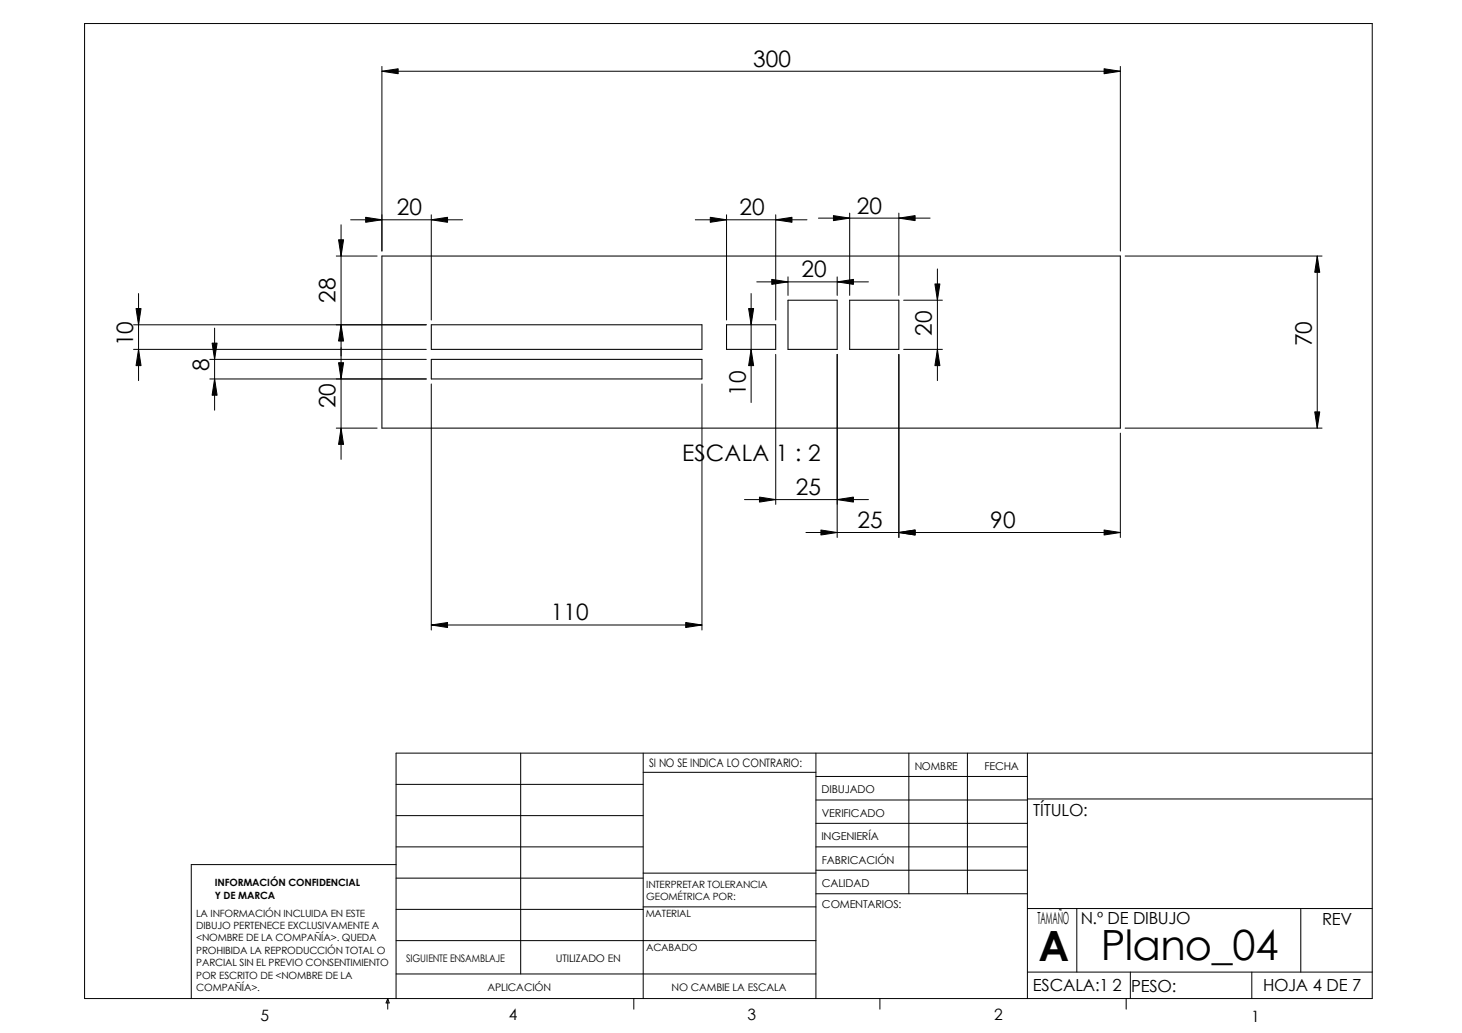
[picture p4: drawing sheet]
<svg xmlns="http://www.w3.org/2000/svg" width="297mm" height="210mm" viewBox="0 0 297 210" stroke-linecap="round" stroke-linejoin="round" font-family="sans-serif">
<g fill="none" stroke="#000" stroke-width=".2">
<path d="M17.2 4.8h261.6v198.1h-261.6zM77.6 14.5l3.3-.5v1zM77.6 13.5v37.5M77.6 14.5h150M224.3 14l3.3 .5-3.3 .5zM227.6 13.5v37.5M28.1 59.6v17.7M68.3 52h8.3M68.8 48.7h1l-.5 3.3zM69.3 45.7v47.6M71.2 44.7h22.8M74.3 44.2l3.3 .5-3.3 .5z"/>
<path d="M87.6 44.7l3.3-.5v1zM87.6 43.6v21.4M141.3 44.7h22.7M144.3 44.2l3.3 .5-3.3 .5zM147.6 43.6v21.4M152.6 59.6v22.2M153.8 57.3h22.6M156.8 56.8l3.3 .5-3.3 .5zM157.6 44.7l3.3-.5v1zM157.6 43.6v21.4M160.1 56.3v3.7M166.3 44.3h22.7"/>
<path d="M169.3 43.8l3.3 .5-3.3 .5zM170.1 57.3l3.3-.5v1zM170.1 56.3v3.7M172.6 43.3v16.7M182.6 44.3l3.3-.5v1zM182.6 43.3v16.7M189.9 57.7h1.1l-.5 3.3zM190.5 54.7v22.6M228.6 52h40M267.6 52l.5 3.3h-1zM267.6 52v35M27.1 71h59.5"/>
<path d="M27.1 66h59.5M27.6 62.7h1.1l-.6 3.3zM28.1 71l.6 3.3h-1.1zM42.6 73h44M42.6 77h44M43.1 69.7h1l-.5 3.3zM43.6 77l.5 3.3h-1zM43.6 66.7v16.7M68.8 73.7h1l-.5 3.3zM69.3 66l.5 3.3h-1zM87.6 78v50M142.6 78v50"/>
<path d="M152.1 62.7h1l-.5 3.3zM152.6 71l.5 3.3h-1zM157.6 72v30.5M170.1 72v37.2M182.6 72v37.2M183.6 71h7.9M183.6 61h7.9M190.5 71l.5 3.3h-1.1zM68.3 87h8.3M69.3 87l.5 3.3h-1zM227.6 88v21.2M228.6 87h40"/>
<path d="M267.1 83.7h1l-.5 3.3zM151.3 101.5h25.1M154.3 101l3.3 .5-3.3 .5zM163.7 108.2h63.9M166.8 107.7l3.3 .5-3.3 .5zM170.1 101.5l3.3-.5v1zM182.6 108.2l3.3-.5v1zM224.3 107.7l3.3 .5-3.3 .5zM87.6 127l3.3-.5v1zM87.6 127h55M139.3 126.5l3.3 .5-3.3 .5zM80.5 159.4h50.2"/>
<path d="M105.8 153v44.9M130.7 156.9h35.1M130.7 153v49.9M165.8 157.8h42.9M165.8 153v49.9M184.7 153v28.6M196.6 153v28.6M208.7 153v49.9M278.8 153h-198.3v49.9M80.5 175.7h-41.6v27.2M80.5 172.1h50.2M80.5 165.7h50.2"/>
<path d="M80.5 178.4h50.2M130.7 177.4h35.1M165.8 176.8h42.9M165.8 172.1h42.9M165.8 162.6h42.9M165.8 167.3h42.9M208.7 162.3h70.1M80.5 191.1h85.3M80.5 184.8h50.2M80.5 197.9h85.3M130.7 184.3h35.1M165.8 181.6h42.9"/>
<path d="M208.7 184.6h70.1M208.7 197.5h70.1M218.8 184.6v12.9M229.7 197.5v5.4M254.3 197.5v5.4M264.3 184.6v12.9M78.8 202.9v2.2M78.8 202.9l.3 .9h-.7zM128.8 202.9v2.2M178.8 202.9v2.2M228.8 202.9v2.2"/>
</g>
<path d="M77.6 52h150v35h-150zM87.6 66h55v5h-55zM87.6 73h55v4h-55zM147.6 66h10v5h-10zM160.1 61h10v10h-10zM172.6 61h10v10h-10z" fill="none" stroke="#000" stroke-width=".21"/>
<g fill="#000">
<path d="M77.6 14.5l3.3-.5v1zM224.3 14l3.3 .5-3.3 .5zM68.8 48.7h1l-.5 3.3zM74.3 44.2l3.3 .5-3.3 .5zM87.6 44.7l3.3-.5v1zM144.3 44.2l3.3 .5-3.3 .5zM157.6 44.7l3.3-.5v1zM156.8 56.8l3.3 .5-3.3 .5zM170.1 57.3l3.3-.5v1zM169.3 43.8l3.3 .5-3.3 .5zM182.6 44.3l3.3-.5v1zM267.6 52l.5 3.3h-1z"/>
<path d="M28.1 71l.6 3.3h-1.1zM27.6 62.7h1.1l-.6 3.3zM43.1 69.7h1l-.5 3.3zM43.6 77l.5 3.3h-1zM69.3 66l.5 3.3h-1zM68.8 73.7h1l-.5 3.3zM152.6 71l.5 3.3h-1zM152.1 62.7h1l-.5 3.3zM190.5 71l.5 3.3h-1.1zM189.9 57.7h1.1l-.5 3.3zM69.3 87l.5 3.3h-1zM267.1 83.7h1l-.5 3.3z"/>
<path d="M154.3 101l3.3 .5-3.3 .5zM166.8 107.7l3.3 .5-3.3 .5zM170.1 101.5l3.3-.5v1zM182.6 108.2l3.3-.5v1zM224.3 107.7l3.3 .5-3.3 .5zM87.6 127l3.3-.5v1zM139.3 126.5l3.3 .5-3.3 .5z"/>
</g>
<g font-size="8.5">
<text x="211" y="195.2">A</text>
<text x="223.7" y="195.1">Plano_04</text>
</g>
<g font-size="4.6">
<text x="153" y="13.5">300</text>
<text x="80.6" y="43.7">20</text>
<text x="150.2" y="43.7">20</text>
<text x="174.1" y="43.4">20</text>
<text x="162.9" y="56.3">20</text>
<text x="68.2" y="61.6" transform="rotate(-90 68.2 61.6)">28</text>
<text x="27" y="70.4" transform="rotate(-90 27 70.4)">10</text>
<text x="189.4" y="68.2" transform="rotate(-90 189.4 68.2)">20</text>
<text x="266.5" y="70.4" transform="rotate(-90 266.5 70.4)">70</text>
<text x="42.5" y="75.5" transform="rotate(-90 42.5 75.5)">8</text>
<text x="68.2" y="83" transform="rotate(-90 68.2 83)">20</text>
<text x="151.5" y="80.5" transform="rotate(-90 151.5 80.5)">10</text>
<text x="138.6" y="93.8">ESCALA 1 : 2</text>
<text x="161.7" y="100.6">25</text>
<text x="174.2" y="107.3">25</text>
<text x="201.2" y="107.3">90</text>
<text x="111.9" y="126.1">110</text>
</g>
<g font-size="3.4">
<text x="209.9" y="165.8">TÍTULO:</text>
<text x="210.8" y="187.8">TAMAÑO</text>
<text x="219.6" y="187.8">N.º DE DIBUJO</text>
<text x="268.6" y="188">REV</text>
<text x="209.8" y="201.4">ESCALA:1 2</text>
<text x="229.8" y="201.5">PESO:</text>
<text x="256.6" y="201.4">HOJA 4 DE 7</text>
</g>
<g font-size="3.2">
<text x="53" y="207.4">5</text>
<text x="103.4" y="207.3">4</text>
<text x="151.8" y="207.3">3</text>
<text x="202" y="207.3">2</text>
<text x="254.2" y="207.6">1</text>
</g>
<text font-size="2.4" x="131.9" y="155.9">SI NO SE INDICA LO CONTRARIO:</text>
<g font-size="2.2">
<text x="166.9" y="161.2">DIBUJADO</text>
<text x="185.9" y="156.4">NOMBRE</text>
<text x="200" y="156.4">FECHA</text>
<text x="167" y="166.1">VERIFICADO</text>
<text x="166.9" y="170.7">INGENIERÍA</text>
<text x="167" y="175.5">FABRICACIÓN</text>
<text x="167" y="180.2">CALIDAD</text>
<text x="167" y="184.4">COMENTARIOS:</text>
</g>
<g font-size="2.1">
<text x="82.5" y="195.5">SIGUIENTE ENSAMBLAJE</text>
<text x="112.9" y="195.5">UTILIZADO EN</text>
<text x="99.1" y="201.3">APLICACIÓN</text>
<text x="136.4" y="201.3">NO CAMBIE LA ESCALA</text>
</g>
<g font-size="2">
<text x="43.6" y="180">INFORMACIÓN CONFIDENCIAL</text>
<text x="43.6" y="182.6">Y DE MARCA</text>
<text x="131.3" y="180.3">INTERPRETAR TOLERANCIA</text>
<text x="131.3" y="182.8">GEOMÉTRICA POR:</text>
<text x="39.9" y="186.3">LA INFORMACIÓN INCLUIDA EN ESTE</text>
<text x="39.9" y="188.8">DIBUJO PERTENECE EXCLUSIVAMENTE A</text>
<text x="39.9" y="191.3">&lt;NOMBRE DE LA COMPAÑÍA&gt;. QUEDA</text>
<text x="131.2" y="186.4">MATERIAL</text>
<text x="39.9" y="193.8">PROHIBIDA LA REPRODUCCIÓN TOTAL O</text>
<text x="39.9" y="196.3">PARCIAL SIN EL PREVIO CONSENTIMIENTO</text>
<text x="131.3" y="193.2">ACABADO</text>
<text x="39.9" y="198.9">POR ESCRITO DE &lt;NOMBRE DE LA</text>
<text x="39.9" y="201.4">COMPAÑÍA&gt;.</text>
</g>
</svg>
